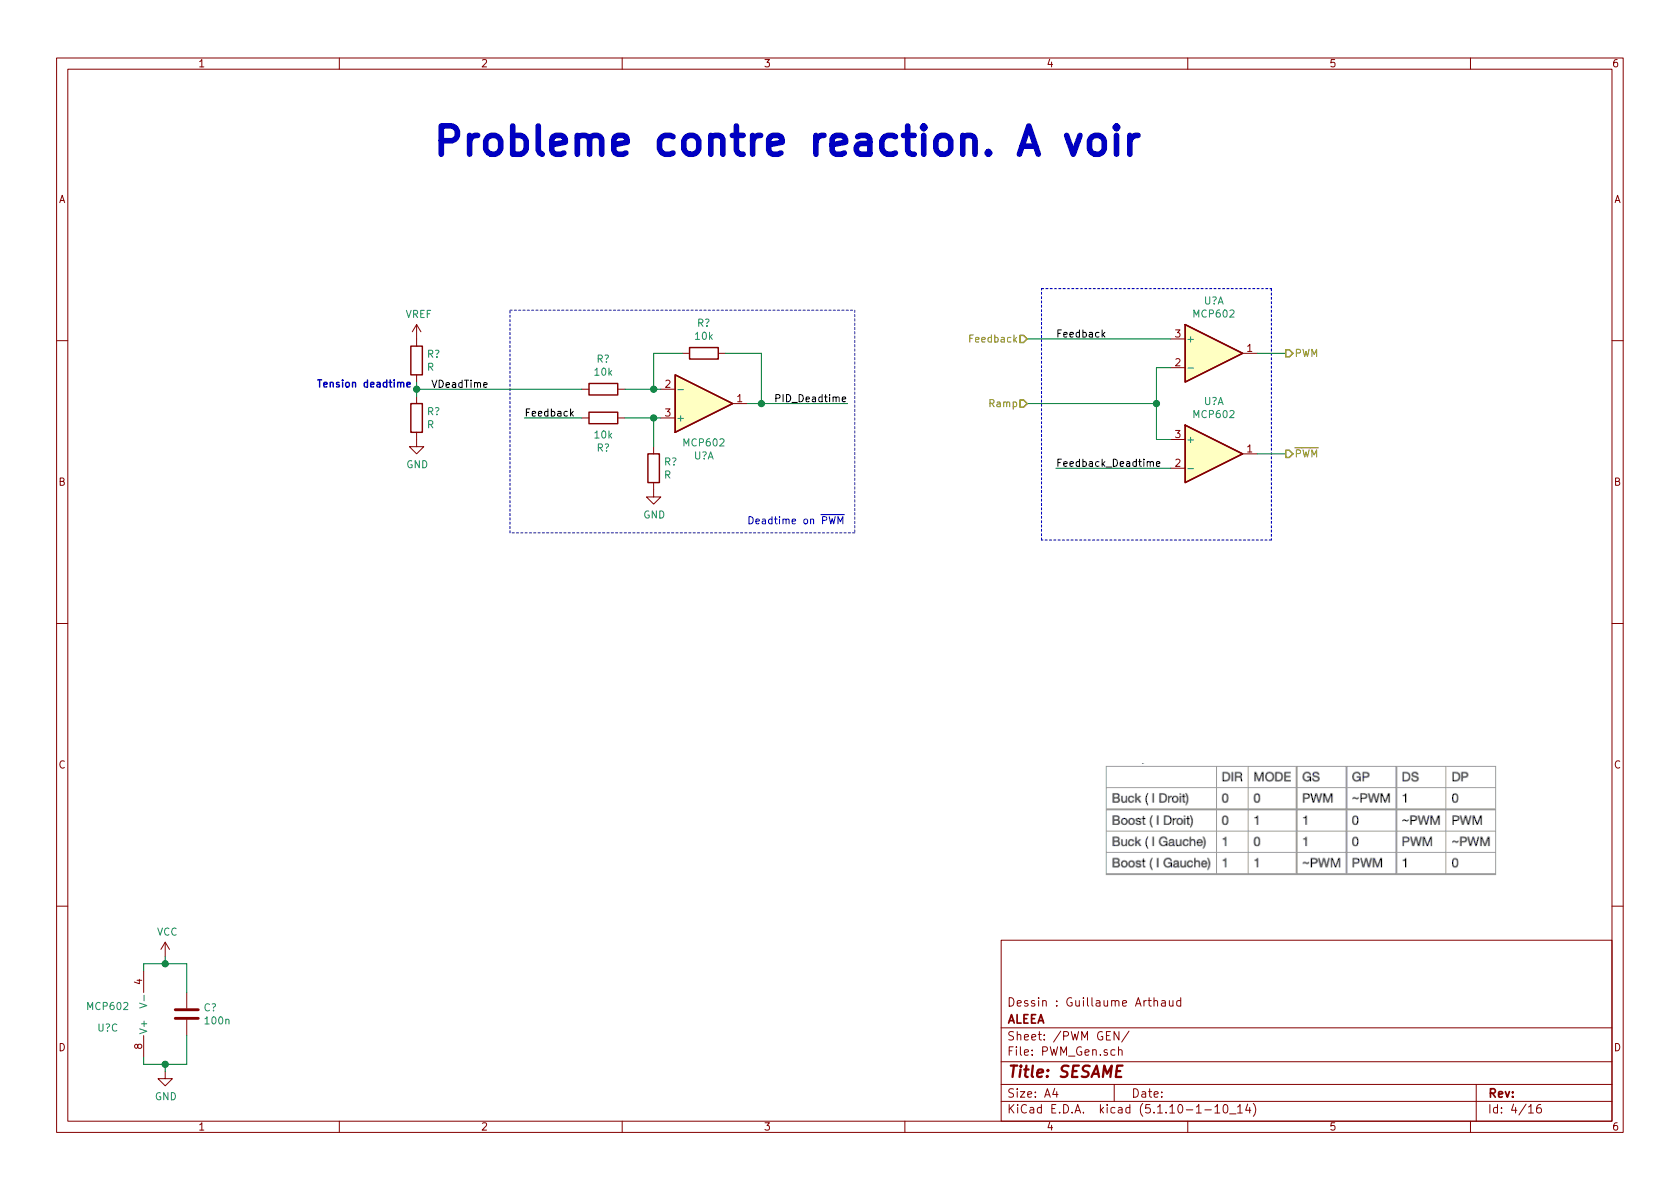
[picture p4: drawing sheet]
EESchema Schematic File Version 4
EELAYER 30 0
EELAYER END
$Descr A4 11693 8268
encoding utf-8
Sheet 4 16
Title "SESAME"
Date ""
Rev ""
Comp "ALEEA"
Comment1 "Dessin : Guillaume Arthaud"
Comment2 ""
Comment3 ""
Comment4 ""
$EndDescr
$Comp
L Amplifier_Operational:MCP602 U?
U 1 1
P 4900 2800
AR Path="/60F19D5B/613D6409" Ref="U?"  Part="1" 
AR Path="/60F171CE/613D6409" Ref="U?"  Part="1" 
AR Path="/60F1AF26/613D6409" Ref="U?"  Part="1" 
F 0 "U?" H 4900 3167 50  0000 C CNN
F 1 "MCP602" H 4900 3076 50  0000 C CNN
F 2 "" H 4900 2800 50  0001 C CNN
F 3 "http://ww1.microchip.com/downloads/en/DeviceDoc/21314g.pdf" H 4900 2800 50  0001 C CNN
	1    4900 2800
	1    0    0    1   
$EndComp
$Comp
L Device:R R?
U 1 1
P 4900 2450
AR Path="/60F19D5B/613D640F" Ref="R?"  Part="1" 
AR Path="/60F171CE/613D640F" Ref="R?"  Part="1" 
AR Path="/60F1AF26/613D640F" Ref="R?"  Part="1" 
F 0 "R?" V 5107 2450 50  0000 C CNN
F 1 "10k" V 5016 2450 50  0000 C CNN
F 2 "" V 4830 2450 50  0001 C CNN
F 3 "~" H 4900 2450 50  0001 C CNN
	1    4900 2450
	0    -1   -1   0   
$EndComp
Wire Wire Line
	4600 2700 4550 2700
Wire Wire Line
	4750 2450 4550 2450
Wire Wire Line
	4550 2450 4550 2700
Connection ~ 4550 2700
Wire Wire Line
	5050 2450 5300 2450
Wire Wire Line
	5300 2450 5300 2800
$Comp
L Device:R R?
U 1 1
P 4550 3250
AR Path="/60F19D5B/613D6429" Ref="R?"  Part="1" 
AR Path="/60F171CE/613D6429" Ref="R?"  Part="1" 
AR Path="/60F1AF26/613D6429" Ref="R?"  Part="1" 
F 0 "R?" H 4620 3296 50  0000 L CNN
F 1 "R" H 4620 3205 50  0000 L CNN
F 2 "" V 4480 3250 50  0001 C CNN
F 3 "~" H 4550 3250 50  0001 C CNN
	1    4550 3250
	1    0    0    -1  
$EndComp
Wire Wire Line
	4550 3100 4550 2900
Connection ~ 4550 2900
Wire Wire Line
	4550 2900 4600 2900
$Comp
L power:GND #PWR?
U 1 1
P 4550 3400
AR Path="/60F19D5B/613D6432" Ref="#PWR?"  Part="1" 
AR Path="/60F171CE/613D6432" Ref="#PWR?"  Part="1" 
AR Path="/60F1AF26/613D6432" Ref="#PWR0116"  Part="1" 
F 0 "#PWR0116" H 4550 3150 50  0001 C CNN
F 1 "GND" H 4555 3227 50  0000 C CNN
F 2 "" H 4550 3400 50  0001 C CNN
F 3 "" H 4550 3400 50  0001 C CNN
	1    4550 3400
	1    0    0    -1  
$EndComp
Wire Wire Line
	5300 2800 5200 2800
$Comp
L Device:R R?
U 1 1
P 2900 2500
AR Path="/60F19D5B/613D8CB8" Ref="R?"  Part="1" 
AR Path="/60F171CE/613D8CB8" Ref="R?"  Part="1" 
AR Path="/60F1AF26/613D8CB8" Ref="R?"  Part="1" 
F 0 "R?" H 2970 2546 50  0000 L CNN
F 1 "R" H 2970 2455 50  0000 L CNN
F 2 "" V 2830 2500 50  0001 C CNN
F 3 "~" H 2900 2500 50  0001 C CNN
	1    2900 2500
	1    0    0    -1  
$EndComp
$Comp
L Device:R R?
U 1 1
P 2900 2900
AR Path="/60F19D5B/613D9855" Ref="R?"  Part="1" 
AR Path="/60F171CE/613D9855" Ref="R?"  Part="1" 
AR Path="/60F1AF26/613D9855" Ref="R?"  Part="1" 
F 0 "R?" H 2970 2946 50  0000 L CNN
F 1 "R" H 2970 2855 50  0000 L CNN
F 2 "" V 2830 2900 50  0001 C CNN
F 3 "~" H 2900 2900 50  0001 C CNN
	1    2900 2900
	1    0    0    -1  
$EndComp
$Comp
L power:GND #PWR?
U 1 1
P 2900 3050
AR Path="/60F19D5B/613D9F4F" Ref="#PWR?"  Part="1" 
AR Path="/60F171CE/613D9F4F" Ref="#PWR?"  Part="1" 
AR Path="/60F1AF26/613D9F4F" Ref="#PWR0117"  Part="1" 
F 0 "#PWR0117" H 2900 2800 50  0001 C CNN
F 1 "GND" H 2905 2877 50  0000 C CNN
F 2 "" H 2900 3050 50  0001 C CNN
F 3 "" H 2900 3050 50  0001 C CNN
	1    2900 3050
	1    0    0    -1  
$EndComp
Text Notes 5200 3650 0    50   ~ 0
Deadtime on ~PWM
Wire Notes Line
	5950 2150 5950 3700
Text Notes 3000 1100 0    197  ~ 39
Probleme contre reaction. A voir\n
Text Label 5900 2800 2    50   ~ 0
PID_Deadtime
Wire Wire Line
	4550 2700 4350 2700
Wire Wire Line
	4350 2900 4550 2900
$Comp
L Device:R R?
U 1 1
P 4200 2700
AR Path="/60F19D5B/613D6415" Ref="R?"  Part="1" 
AR Path="/60F171CE/613D6415" Ref="R?"  Part="1" 
AR Path="/60F1AF26/613D6415" Ref="R?"  Part="1" 
F 0 "R?" V 4407 2700 50  0000 C CNN
F 1 "10k" V 4316 2700 50  0000 C CNN
F 2 "" V 4130 2700 50  0001 C CNN
F 3 "~" H 4200 2700 50  0001 C CNN
	1    4200 2700
	0    -1   -1   0   
$EndComp
$Comp
L Device:R R?
U 1 1
P 4200 2900
AR Path="/60F19D5B/613D641B" Ref="R?"  Part="1" 
AR Path="/60F171CE/613D641B" Ref="R?"  Part="1" 
AR Path="/60F1AF26/613D641B" Ref="R?"  Part="1" 
F 0 "R?" V 4407 2900 50  0000 C CNN
F 1 "10k" V 4316 2900 50  0000 C CNN
F 2 "" V 4130 2900 50  0001 C CNN
F 3 "~" H 4200 2900 50  0001 C CNN
	1    4200 2900
	0    1    1    0   
$EndComp
Wire Notes Line
	3550 2150 5950 2150
Wire Notes Line
	3550 3700 3550 2150
Wire Notes Line
	5950 3700 3550 3700
Text Label 3650 2900 0    50   ~ 0
Feedback
Wire Wire Line
	4050 2900 3650 2900
Wire Wire Line
	2900 2650 2900 2700
Connection ~ 2900 2700
Wire Wire Line
	2900 2700 2900 2750
Wire Wire Line
	5900 2800 5300 2800
Connection ~ 5300 2800
Text Notes 2200 2700 0    50   ~ 10
Tension deadtime
Text Label 3000 2700 0    50   ~ 0
VDeadTime
Wire Wire Line
	2900 2700 4050 2700
Wire Wire Line
	8950 2450 8750 2450
Wire Notes Line
	7250 2000 8850 2000
$Comp
L Amplifier_Operational:MCP602 U?
U 1 1
P 8450 2450
AR Path="/60F19D5B/613C0C1E" Ref="U?"  Part="1" 
AR Path="/60F171CE/613C0C1E" Ref="U?"  Part="1" 
AR Path="/60F1AF26/613C0C1E" Ref="U?"  Part="1" 
F 0 "U?" H 8450 2817 50  0000 C CNN
F 1 "MCP602" H 8450 2726 50  0000 C CNN
F 2 "" H 8450 2450 50  0001 C CNN
F 3 "http://ww1.microchip.com/downloads/en/DeviceDoc/21314g.pdf" H 8450 2450 50  0001 C CNN
	1    8450 2450
	1    0    0    -1  
$EndComp
Wire Wire Line
	7350 3250 8150 3250
Wire Notes Line
	7250 3750 7250 2000
Wire Notes Line
	8850 3750 7250 3750
Wire Notes Line
	8850 2000 8850 3750
Wire Wire Line
	8050 2800 8050 2550
Wire Wire Line
	7150 2800 8050 2800
Wire Wire Line
	7150 2350 8150 2350
Text Label 7350 2350 0    50   ~ 0
Feedback
Text Label 7350 3250 0    50   ~ 0
Feedback_Deadtime
Wire Wire Line
	8050 2550 8150 2550
Connection ~ 8050 2800
Wire Wire Line
	8050 3050 8050 2800
Wire Wire Line
	8150 3050 8050 3050
Wire Wire Line
	8750 3150 8950 3150
$Comp
L Amplifier_Operational:MCP602 U?
U 1 1
P 8450 3150
AR Path="/60F19D5B/613C1FA8" Ref="U?"  Part="1" 
AR Path="/60F171CE/613C1FA8" Ref="U?"  Part="1" 
AR Path="/60F1AF26/613C1FA8" Ref="U?"  Part="1" 
F 0 "U?" H 8450 3517 50  0000 C CNN
F 1 "MCP602" H 8450 3426 50  0000 C CNN
F 2 "" H 8450 3150 50  0001 C CNN
F 3 "http://ww1.microchip.com/downloads/en/DeviceDoc/21314g.pdf" H 8450 3150 50  0001 C CNN
	1    8450 3150
	1    0    0    -1  
$EndComp
Text HLabel 8950 3150 2    50   Output ~ 0
~PWM
Text HLabel 8950 2450 2    50   Output ~ 0
PWM
Text HLabel 7150 2350 0    50   Input ~ 0
Feedback
Text HLabel 7150 2800 0    50   Input ~ 0
Ramp
$Comp
L Amplifier_Operational:MCP602 U?
U 3 1
P 1100 7050
AR Path="/60F19D5B/61471680" Ref="U?"  Part="1" 
AR Path="/60F171CE/61471680" Ref="U?"  Part="1" 
AR Path="/60F1AF26/61471680" Ref="U?"  Part="3" 
F 0 "U?" H 750 7150 50  0000 C CNN
F 1 "MCP602" H 750 7000 50  0000 C CNN
F 2 "" H 1100 7050 50  0001 C CNN
F 3 "http://ww1.microchip.com/downloads/en/DeviceDoc/21314g.pdf" H 1100 7050 50  0001 C CNN
	3    1100 7050
	1    0    0    1   
$EndComp
$Comp
L Device:C C?
U 1 1
P 1300 7050
F 0 "C?" H 1415 7096 50  0000 L CNN
F 1 "100n" H 1415 7005 50  0000 L CNN
F 2 "" H 1338 6900 50  0001 C CNN
F 3 "~" H 1300 7050 50  0001 C CNN
	1    1300 7050
	1    0    0    -1  
$EndComp
Wire Wire Line
	1150 6650 1150 6700
Wire Wire Line
	1150 6700 1000 6700
Wire Wire Line
	1000 6700 1000 6750
Connection ~ 1150 6700
Wire Wire Line
	1000 7400 1000 7350
$Comp
L power:GND #PWR0118
U 1 1
P 1150 7450
F 0 "#PWR0118" H 1150 7200 50  0001 C CNN
F 1 "GND" H 1155 7277 50  0000 C CNN
F 2 "" H 1150 7450 50  0001 C CNN
F 3 "" H 1150 7450 50  0001 C CNN
	1    1150 7450
	1    0    0    -1  
$EndComp
Wire Wire Line
	1150 7450 1150 7400
Connection ~ 1150 7400
Wire Wire Line
	1150 7400 1000 7400
Wire Wire Line
	1300 6700 1300 6900
Wire Wire Line
	1150 6700 1300 6700
Wire Wire Line
	1300 7200 1300 7400
Wire Wire Line
	1150 7400 1300 7400
$Comp
L power:VCC #PWR0119
U 1 1
P 1150 6650
F 0 "#PWR0119" H 1150 6500 50  0001 C CNN
F 1 "VCC" H 1165 6823 50  0000 C CNN
F 2 "" H 1150 6650 50  0001 C CNN
F 3 "" H 1150 6650 50  0001 C CNN
	1    1150 6650
	1    0    0    -1  
$EndComp
$Comp
L Sesame:VREF #PWR0120
U 1 1
P 2900 2350
F 0 "#PWR0120" H 2900 2200 50  0001 C CNN
F 1 "VREF" H 2915 2523 50  0000 C CNN
F 2 "" H 2900 2350 50  0001 C CNN
F 3 "" H 2900 2350 50  0001 C CNN
	1    2900 2350
	1    0    0    -1  
$EndComp
$EndSCHEMATC
